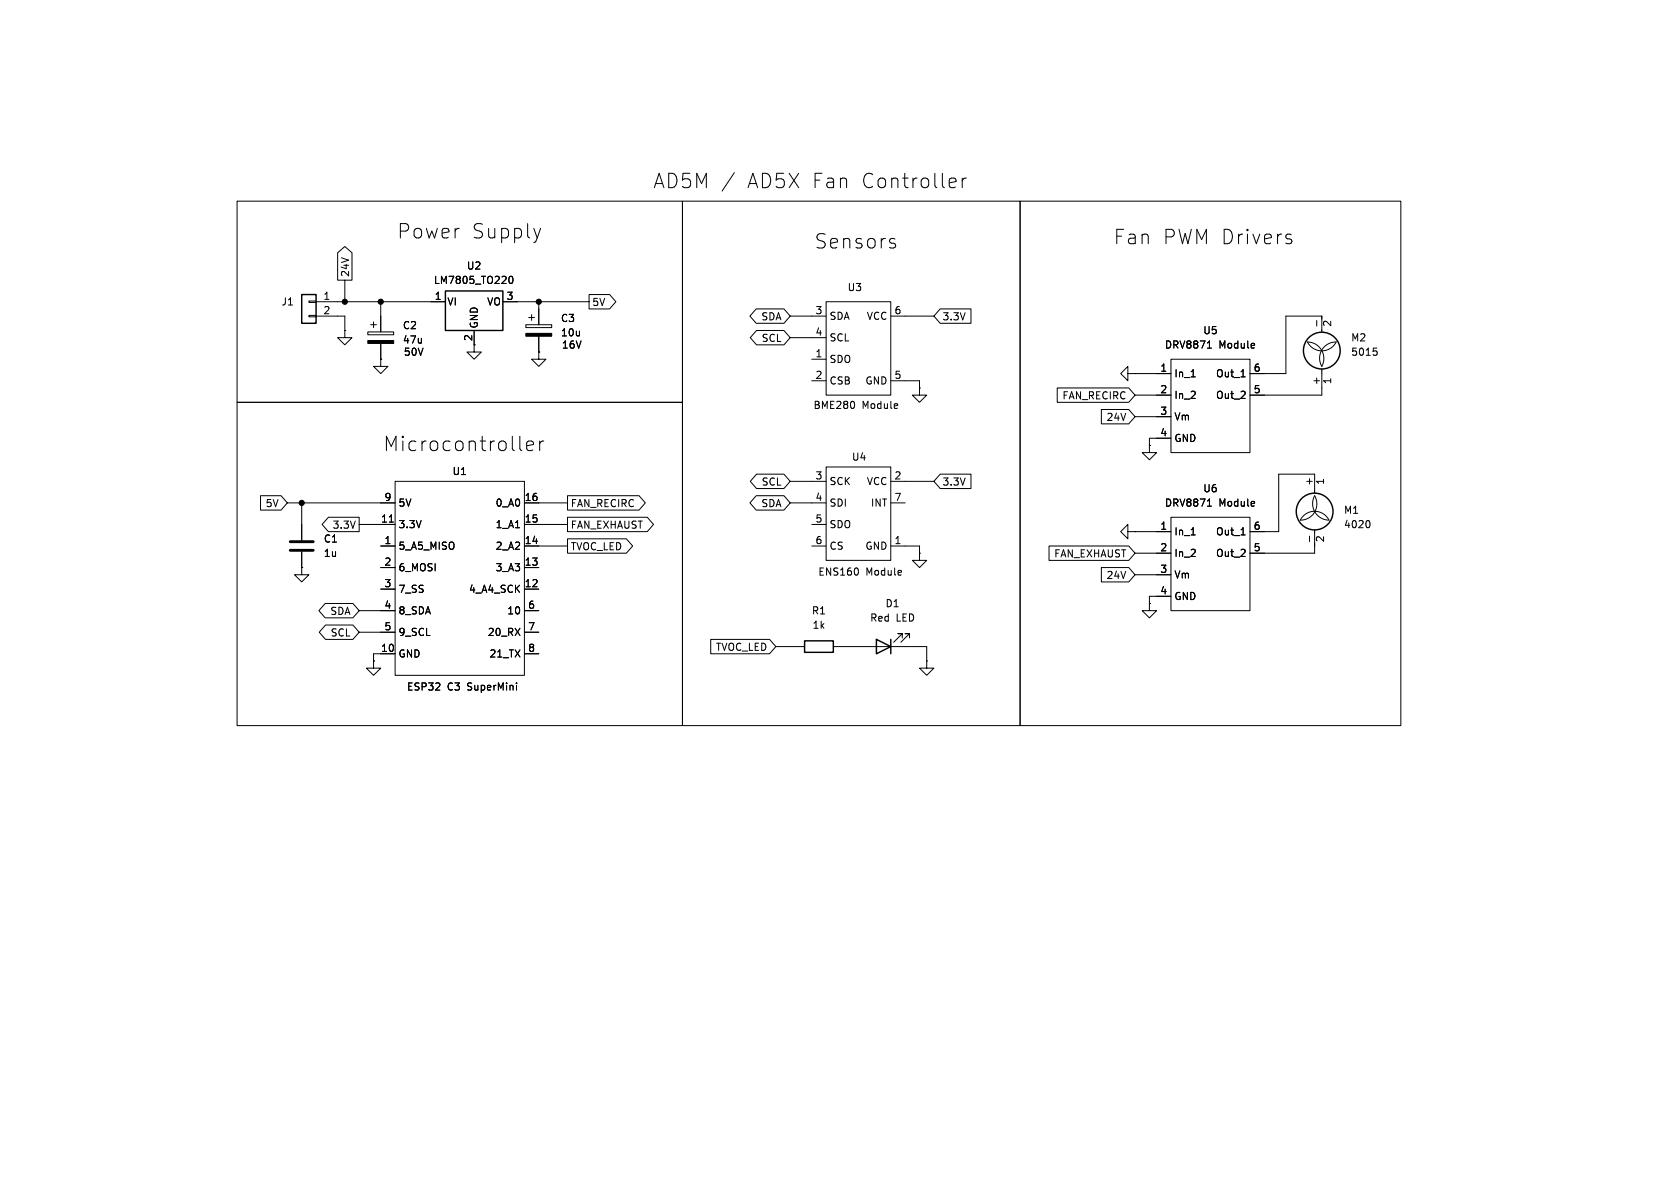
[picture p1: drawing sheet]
<svg xmlns="http://www.w3.org/2000/svg" width="297mm" height="210mm" viewBox="0 0 297 210" stroke-linecap="round" stroke-linejoin="round" font-family="sans-serif">
<g fill="none" stroke="#000" stroke-width=".18">
<path d="M41.9 35.6h78.7v35.5h-78.7zM120.6 35.6h59.7v92.7h-59.7zM129.8 30.5l-2.1 3.3M168.2 31.5l.7 .1 .1 .5-1.2 .2M168.9 33.1l-.7 .1M170.1 31.5v1.7M170.8 31.5a.65 .65 0 0 0-.7 .5M180.3 35.6h67.3v92.7h-67.3zM54.6 53.2h1.3v.3h-1.3zM54.6 55.8h1.3v.2h-1.3zM55.9 53.3h22.8M55.9 55.9h5.1v2.5"/>
<path d="M59.7 44.7l1.3-1.1 1.2 1.1v4.8h-2.5zM61 58.4v1.3h1.2l-1.2 1.3-1.3-1.3h1.3M61 58.4h.1M61 49.5v3.8M65 58.7h4.6v.5h-4.6zM65.5 57.4h1M66 56.9v1M67.3 53.3v5.4M83.8 58.4v3.8h1.3l-1.3 1.3-1.3-1.3h1.3M88.9 53.3h15.2M90.1 48.9l.2-.1a.68 .68 0 0 1 .4 .7 .68 .68 0 0 1-.4 .6 .84 .84 0 0 1-.2-1.2zM93 57.4h4.5v.5h-4.5z"/>
<path d="M93.5 56.1h1M94 55.6v1M95.2 53.3v4.1M95.2 59.4v2.8M95.6 40.4l-.6 1.7M104.1 52.1h3.7l1.1 1.2-1.1 1.3h-3.7zM133.7 54.6h4.9l1.1 1.3-1.1 1.3h-4.9l-1.1-1.3zM133.7 58.4h4.9l1.1 1.3-1.1 1.3h-4.9l-1.1-1.3zM139.7 55.9h6.3M139.7 59.7h6.3M146 53.3h11.5v16.6h-11.5zM157.5 55.9h7.6"/>
<path d="M158 43l.3 .4-.1 .3-.2 .1M158 42.1l.2 .2M166.2 54.6h5.5v2.6h-5.5l-1.1-1.3zM228 42.2l.4 .4-.1 .4-.3 .1M228 41.4l.3 .1M232.8 56.7v.9M233.7 58.7v-2.8h-6.4v10.1h-6.3M41.9 71.1h78.7v57.2h-78.7zM67.3 63.5v1.3h1.3l-1.3 1.2-1.3-1.2h1.3M67.3 63.5h.1M67.3 60.7v2.8M92 79.5l.3 .2"/>
<path d="M93.1 78.8l1.2-.2-.1-.5-.7-.1-.4 .3v1l.1 .2 .3 .2 .7-.2M95.2 62.2v1.3h1.3l-1.3 1.3-1.2-1.3h1.2M95.2 62.2h.1M95.4 78v1.7M96.1 78a.65 .65 0 0 0-.7 .4M143.5 63.5h2.5M143.5 67.3h2.5M151 71.2v.8M157.5 67.3h5.1v1.3M162.6 68.6v1.3h1.2l-1.2 1.2-1.3-1.2h1.3M162.6 68.6h.1M186.9 68.6h12.6l1.2 1.3-1.2 1.2h-12.6z"/>
<path d="M194.7 72.4h4.8l1.2 1.3-1.2 1.2h-4.8zM199.4 66v-1.2l-1.3 1.2 1.3 1.3v-1.3h1.3M200.7 66h.1M200.7 66h6.3M200.7 69.9h6.3M200.7 73.7h6.3M203.2 78.7v1.3h1.3l-1.3 1.3-1.3-1.3h1.3M203.2 78.7h.1M207 63.5h14v16.5h-14zM207 77.5h-3.8v1.2M210.6 66.6h.7M213.5 61.5h.7"/>
<path d="M213.7 60.5l.1-.2v1.2M219.4 66.6h.7M231.1 60.5a2.92 2.92 0 0 1 2.6 4.3 2.86 2.86 0 0 1 2.5-4.3 2.84 2.84 0 0 1-2.5 1.5 2.84 2.84 0 0 1-2.6-1.5zM233.7 65.2v4.7h-12.7M242.8 61.5h.6M243.2 62l.3 .3v.3l-.3 .2M46.1 87.6h3.6l1.1 1.3-1.1 1.3h-3.6zM50.8 88.9h19M53.3 88.9v6.6M53.3 97.5v2.8M58.1 91.4h5.4v2.6h-5.4l-1.2-1.3zM63.5 92.7h6.3"/>
<path d="M67.3 96.5h2.5M68.8 92.3h.7M69.8 85.1h22.9v34.3h-22.9zM92.7 88.9h7.6M92.7 92.7h7.6M92.7 96.5h7.6M100.3 87.6h12.7l1.1 1.3-1.1 1.3h-12.7zM100.3 91.4h14.1l1.1 1.3-1.1 1.3h-14.1zM100.3 95.2h10.4l1.1 1.3-1.1 1.3h-10.4zM133.7 87.6h4.9l1.1 1.3-1.1 1.3h-4.9l-1.1-1.3zM133.7 83.8h4.9l1.1 1.3-1.1 1.3h-4.9l-1.1-1.3zM139.7 85.1h6.3"/>
<path d="M139.7 88.9h6.3M143.5 92.7h2.5M143.5 96.5h2.5M146 82.6h11.5v16.5h-11.5zM157.5 85.1h7.6M157.5 88.9h2.5M157.5 96.5h5.1v1.3M162.6 97.8v1.3h1.2l-1.2 1.2-1.3-1.2h1.3M162.6 97.8h.1M166.2 83.8h5.5v2.6h-5.5l-1.1-1.3zM185.5 96.5h14l1.2 1.3-1.2 1.3h-14zM199.4 94v-1.3l-1.3 1.3 1.3 1.3v-1.3h1.3"/>
<path d="M200.7 94h.1M200.7 94h6.3M200.7 97.8h6.3M207 91.4h14v16.6h-14zM210.6 94.6h.7M213.5 89.5h.7M213.7 88.4l.1-.2v1.3M219.4 94.6h.7M231.5 94.8v.9M232.4 87.6a2.86 2.86 0 0 1-2.5 4.3 2.84 2.84 0 0 1 2.5-1.5 2.84 2.84 0 0 1 2.5 1.5 2.92 2.92 0 0 1-2.5-4.3zM232.4 87.2v-3.4h-6.3v10.2h-5.1M232.4 93.7v4.1h-11.4"/>
<path d="M241.9 92a.79 .79 0 0 1 0 1.3M53.3 100.3v1.3h1.3l-1.3 1.3-1.2-1.3h1.2M53.3 100.3h.1M57.5 106.7h4.9l1.1 1.3-1.1 1.2h-4.9l-1.1-1.2zM57.5 110.5h4.9l1.1 1.3-1.1 1.2h-4.9l-1.1-1.2zM63.5 108h6.3M63.5 111.8h6.3M66 116.8v1.3h1.3l-1.3 1.3-1.2-1.3h1.2M66 116.8h.1M67.3 100.3h2.5M67.3 104.1h2.5M69.8 115.6h-3.8v1.2"/>
<path d="M92.7 100.3h2.5M92.7 104.1h2.5M92.7 108h2.5M92.7 111.8h2.5M92.7 115.6h2.5M125.6 113h10.4l1.2 1.3-1.2 1.3h-10.4zM137.2 114.3h5M147.3 114.3h16.5v2.5M151.7 100.6v.8M159.5 112.8v-.8h-.8h.8l-1.5 1.5M160.8 112.8v-.8h-.8h.8l-1.5 1.5M163.8 116.8v1.3h1.3l-1.3 1.3-1.2-1.3h1.2"/>
<path d="M163.8 116.8h.1M194.7 100.3h4.8l1.2 1.3-1.2 1.3h-4.8zM200.7 101.6h6.3M203.2 106.7v1.3h1.3l-1.3 1.2-1.3-1.2h1.3M203.2 106.7h.1M207 105.4h-3.8v1.3M91.3 120.7v.1M91.3 121.1v.9"/>
</g>
<g fill="none" stroke="#000" stroke-width=".25">
<path d="M53.3 52.1h2.6v5.1h-2.6zM78.7 51.4h10.2v7h-10.2zM142.2 113.3h5.1v2h-5.1zM154.9 113l2.6 1.3-2.6 1.3zM157.5 113v2.6"/>
<circle cx="233.7" cy="62" r="3.3"/>
<circle cx="232.4" cy="90.4" r="3.3"/>
</g>
<g fill="#000" stroke="#000" stroke-width=".18">
<path d="M93 58.9h4.5v.5h-4.5zM65 60.2h4.6v.5h-4.6z"/>
<circle cx="61" cy="53.3" r=".46"/>
<circle cx="67.3" cy="53.3" r=".46"/>
<circle cx="95.2" cy="53.3" r=".46"/>
<circle cx="53.3" cy="88.9" r=".46"/>
</g>
<path d="M51.3 95.8h4.1M51.3 97.3h4.1" fill="none" stroke="#000" stroke-width=".51"/>
<g font-size="3.5">
<text x="115.5" y="33.5">AD5M /</text>
<text x="131.9" y="33.5">AD5X Fan</text>
<text x="152" y="33.5">Controller</text>
<text x="70.2" y="42.4">Power</text>
<text x="83.3" y="42.4">Supply</text>
<text x="144" y="44.2">Sensors</text>
<text x="196.9" y="43.4">Fan</text>
<text x="205.5" y="43.4">PWM Drivers</text>
<text x="67.7" y="80">Microcontroller</text>
</g>
<g font-size="1.8">
<text x="82.4" y="47.9">U2</text>
<text x="57.1" y="53.1">1</text>
<text x="61.9" y="49.1" transform="rotate(-90 61.9 49.1)">24V</text>
<text x="76.6" y="50.4">LM7805_TO220</text>
<text x="76.8" y="53.1">1</text>
<text x="89.5" y="53.1">3</text>
<text x="149.8" y="51.7">U3</text>
<text x="49.7" y="54.2">J1</text>
<text x="57.1" y="55.6">2</text>
<text x="71.1" y="58.4">C2</text>
<text x="79" y="54.2">VI</text>
<text x="84.7" y="58.2" transform="rotate(-90 84.7 58.2)">GND</text>
<text x="86" y="54.2">VO</text>
<text x="99.1" y="57.1">C3</text>
<text x="99.1" y="59.7">10u</text>
<text x="104.6" y="54.3">5V</text>
<text x="134.5" y="56.8">SDA</text>
<text x="144.1" y="55.6">3</text>
<text x="144.1" y="59.4">4</text>
<text x="146.6" y="56.7">SDA</text>
<text x="153.1" y="56.7">VCC</text>
<text x="158" y="55.6">6</text>
<text x="166.5" y="56.8">3.3V</text>
<text x="212.6" y="59.3">U5</text>
<text x="235.7" y="57.9" transform="rotate(-90 235.7 57.9)">2</text>
<text x="71.1" y="60.9">47u</text>
<text x="71.3" y="63.1">50V</text>
<text x="83.6" y="60.4" transform="rotate(-90 83.6 60.4)">2</text>
<text x="99.2" y="61.8">16V</text>
<text x="134.6" y="60.6">SCL</text>
<text x="144.1" y="63.2">1</text>
<text x="146.6" y="60.6">SCL</text>
<text x="146.6" y="64.4">SDO</text>
<text x="205" y="65.8">1</text>
<text x="205.9" y="61.8">DRV8871</text>
<text x="215.5" y="61.8">Module</text>
<text x="221.5" y="65.8">6</text>
<text x="238.8" y="60.6">M2</text>
<text x="238.8" y="63.1">5015</text>
<text x="144.1" y="67.1">2</text>
<text x="146.6" y="68.2">CSB</text>
<text x="152.9" y="68.2">GND</text>
<text x="158" y="67.1">5</text>
<text x="187.7" y="70.8">FAN_RECIRC</text>
<text x="205" y="69.6">2</text>
<text x="207.5" y="66.9">In_1</text>
<text x="207.5" y="70.7">In_2</text>
<text x="214.9" y="66.9">Out_1</text>
<text x="214.9" y="70.7">Out_2</text>
<text x="221.5" y="69.6">5</text>
<text x="233.4" y="68.2" transform="rotate(-90 233.4 68.2)">+</text>
<text x="235.7" y="68" transform="rotate(-90 235.7 68)">1</text>
<text x="143.7" y="72.5">BME280</text>
<text x="152.4" y="72.5">Module</text>
<text x="195.5" y="74.6">24V</text>
<text x="205" y="73.4">3</text>
<text x="205" y="77.2">4</text>
<text x="207.5" y="74.5">Vm</text>
<text x="150.5" y="81.6">U4</text>
<text x="207.5" y="78.3">GND</text>
<text x="46.9" y="89.9">5V</text>
<text x="67.9" y="88.6">9</text>
<text x="70.4" y="89.8">5V</text>
<text x="79.9" y="84.2">U1</text>
<text x="87.5" y="89.8">0_A0</text>
<text x="92.7" y="88.6">16</text>
<text x="100.8" y="89.9">FAN_RECIRC</text>
<text x="134.5" y="89.9">SDA</text>
<text x="134.6" y="86">SCL</text>
<text x="144.1" y="84.8">3</text>
<text x="144.1" y="88.6">4</text>
<text x="146.6" y="86">SCK</text>
<text x="146.6" y="89.8">SDI</text>
<text x="153.1" y="86">VCC</text>
<text x="153.9" y="89.8">INT</text>
<text x="158" y="84.8">2</text>
<text x="158" y="88.6">7</text>
<text x="166.5" y="86">3.3V</text>
<text x="205.9" y="89.8">DRV8871</text>
<text x="212.6" y="87.2">U6</text>
<text x="215.5" y="89.8">Module</text>
<text x="232.2" y="86" transform="rotate(-90 232.2 86)">+</text>
<text x="234.4" y="85.8" transform="rotate(-90 234.4 85.8)">1</text>
<text x="58.7" y="93.7">3.3V</text>
<text x="67.3" y="92.5">11</text>
<text x="70.4" y="93.6">3.3V</text>
<text x="87.5" y="93.6">1_A1</text>
<text x="92.7" y="92.5">15</text>
<text x="100.8" y="93.7">FAN_EXHAUST</text>
<text x="144.1" y="92.5">5</text>
<text x="146.6" y="93.6">SDO</text>
<text x="205" y="93.7">1</text>
<text x="207.5" y="94.8">In_1</text>
<text x="214.9" y="94.8">Out_1</text>
<text x="221.5" y="93.7">6</text>
<text x="234.4" y="96" transform="rotate(-90 234.4 96)">2</text>
<text x="237.5" y="91">M1</text>
<text x="237.5" y="93.6">4020</text>
<text x="57.2" y="96.1">C1</text>
<text x="57.2" y="98.7">1u</text>
<text x="67.9" y="96.3">1</text>
<text x="67.9" y="100.1">2</text>
<text x="70.4" y="97.4">5_A5_MISO</text>
<text x="70.4" y="101.2">6_MOSI</text>
<text x="87.5" y="97.4">2_A2</text>
<text x="87.5" y="101.2">3_A3</text>
<text x="92.7" y="96.3">14</text>
<text x="92.7" y="100.1">13</text>
<text x="100.8" y="97.5">TVOC_LED</text>
<text x="144.1" y="96.3">6</text>
<text x="144.6" y="102">ENS160</text>
<text x="146.6" y="97.4">CS</text>
<text x="152.9" y="97.4">GND</text>
<text x="153.1" y="102">Module</text>
<text x="158" y="96.3">1</text>
<text x="186.3" y="98.7">FAN_EXHAUST</text>
<text x="205" y="97.5">2</text>
<text x="205" y="101.3">3</text>
<text x="207.5" y="98.7">In_2</text>
<text x="214.9" y="98.7">Out_2</text>
<text x="221.5" y="97.5">5</text>
<text x="67.9" y="103.9">3</text>
<text x="67.9" y="107.7">4</text>
<text x="70.4" y="105">7_SS</text>
<text x="82.8" y="105">4_A4_SCK</text>
<text x="92.7" y="103.9">12</text>
<text x="93.3" y="107.7">6</text>
<text x="156.5" y="107.5">D1</text>
<text x="195.5" y="102.6">24V</text>
<text x="205" y="105.2">4</text>
<text x="207.5" y="102.5">Vm</text>
<text x="207.5" y="106.3">GND</text>
<text x="58.3" y="108.9">SDA</text>
<text x="58.4" y="112.7">SCL</text>
<text x="67.9" y="111.5">5</text>
<text x="70.4" y="108.8">8_SDA</text>
<text x="70.4" y="112.6">9_SCL</text>
<text x="86.1" y="112.6">20_RX</text>
<text x="89.6" y="108.8">10</text>
<text x="93.3" y="111.5">7</text>
<text x="143.4" y="108.8">R1</text>
<text x="143.6" y="111.4">1k</text>
<text x="153.7" y="110.1">Red</text>
<text x="158.4" y="110.1">LED</text>
<text x="67.3" y="115.3">10</text>
<text x="70.4" y="116.4">GND</text>
<text x="86.4" y="116.4">21_TX</text>
<text x="93.3" y="115.3">8</text>
<text x="126.5" y="115.3">TVOC_LED</text>
<text x="71.9" y="122.3">ESP32</text>
<text x="79.1" y="122.3">C3</text>
<text x="82.7" y="122.3">SuperMini</text>
</g>
</svg>
